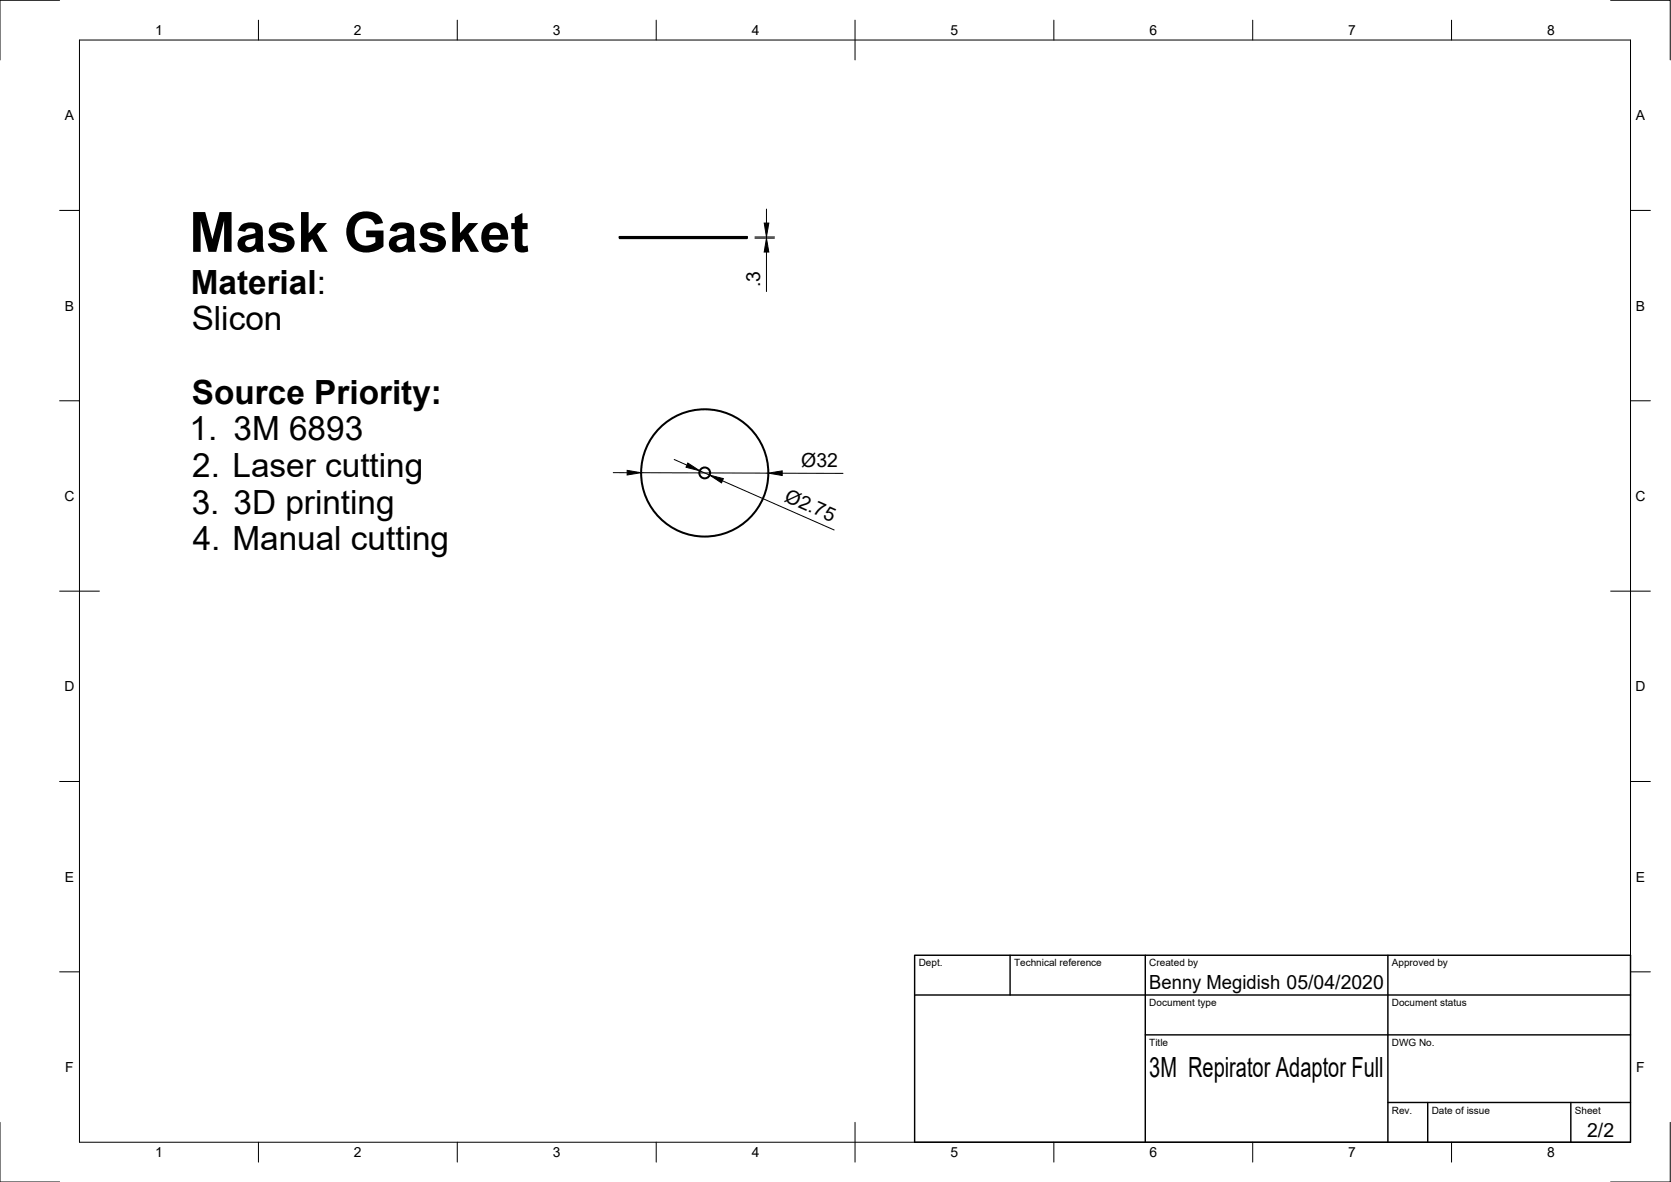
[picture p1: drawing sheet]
<svg xmlns="http://www.w3.org/2000/svg" width="420mm" height="297mm" viewBox="0 0 420 297" stroke-linecap="round" stroke-linejoin="round" font-family="sans-serif">
<!-- layer: Visible -->
<g fill="none" stroke="#000" stroke-width=".51">
<path d="M155.8 59.5h32v.3h-32z"/>
<circle cx="177.2" cy="118.8" r="1.37"/>
<circle cx="177.2" cy="118.8" r="16"/>
</g>
<!-- layer: Border -->
<g fill="none" stroke="#000" stroke-width=".25">
<path d="M15 .1h-15v15M20 10.1h390v276.9h-390zM65 5.1v5M115 5.1v5M165 5.1v5M215 5.1v10M265 5.1v5M315 5.1v5M365 5.1v5M405 .1h15v15M15 52.9h5M410 52.9h5"/>
<path d="M15 100.7h5M410 100.7h5M15 148.6h10M405 148.6h10M15 196.4h5M410 196.4h5M15 244.2h5M410 244.2h5M0 282.1v14.9h15M65 287v5M115 287v5M165 287v5"/>
<path d="M215 282.1v9.9M265 287v5M315 287v5M365 287v5M420 282.1v14.9h-15"/>
</g>
<!-- layer: TitleBlock -->
<path d="M230 240.1h180v46.9h-180zM230 250h180M254 240.1v9.9M288 240.1v46.9M349 240.1v46.9M288 260.1h122M349 277.1h61M359 277.1v9.9M395 277.1v9.9" fill="none" stroke="#000" stroke-width=".36"/>
<!-- layer: Dimensions -->
<path d="M189.8 59.5h4.9M189.8 59.8h4.9M192.7 52.5v3.6M192.7 59.5v.3M192.7 63.3v10M154.2 118.8h3.5M161.2 118.8l32 .1M169.5 115.5l3.2 1.4M175.9 118.3l2.6 1.1M196.7 118.9l15.3 .1M181.7 120.8l28 12.4" fill="none" stroke="#000" stroke-width=".25"/>
<path d="M192.2 56.1h1.1l-.6 3.4zM192.7 59.8l.6 3.5h-1.1zM157.7 118.2l3.5 .6-3.5 .6zM173 116.4l2.9 1.9-3.4-.9zM193.2 118.9l3.5-.6v1.2zM178.5 119.4l3.4 .9-.5 1.1z" fill="#000" stroke="#000" stroke-width=".25"/>
<text font-size="14" x="47.6" y="63.3">Mask Gasket</text>
<g font-size="8.4">
<text x="48" y="73.8">Material:</text>
<text x="48.2" y="83">Slicon</text>
<text x="48.3" y="101.5">Source Priority:</text>
<text x="47.6" y="110.7">1. 3M 6893</text>
<text x="48.3" y="119.9">2. Laser cutting</text>
<text x="48.2" y="129.1">3. 3D printing</text>
<text x="48.5" y="138.2">4. Manual cutting</text>
</g>
<text font-size="7" x="289" y="270.6">3M Repirator Adaptor Full</text>
<g font-size="4.9">
<text x="191.2" y="72.2" transform="rotate(-90 191.2 72.2)">.3</text>
<text x="201.5" y="117.3">Ø32</text>
<text x="197" y="125.8" transform="rotate(24 197 125.8)">Ø2.75</text>
<text x="289" y="248.5">Benny Megidish 05/04/2020</text>
<text x="399.1" y="285.7">2/2</text>
</g>
<g font-size="3.5">
<text x="39" y="8.8">1</text>
<text x="89" y="8.8">2</text>
<text x="139" y="8.8">3</text>
<text x="189" y="8.8">4</text>
<text x="239" y="8.8">5</text>
<text x="289" y="8.8">6</text>
<text x="339" y="8.8">7</text>
<text x="389" y="8.8">8</text>
<text x="16.3" y="30.2">A</text>
<text x="411.3" y="30.2">A</text>
<text x="16.3" y="78">B</text>
<text x="411.3" y="78">B</text>
<text x="16.2" y="125.9">C</text>
<text x="411.2" y="125.9">C</text>
<text x="16.2" y="173.7">D</text>
<text x="411.2" y="173.7">D</text>
<text x="16.3" y="221.6">E</text>
<text x="411.3" y="221.6">E</text>
<text x="16.4" y="269.4">F</text>
<text x="411.4" y="269.4">F</text>
<text x="39" y="290.8">1</text>
<text x="89" y="290.8">2</text>
<text x="139" y="290.8">3</text>
<text x="189" y="290.8">4</text>
<text x="239" y="290.8">5</text>
<text x="289" y="290.8">6</text>
<text x="339" y="290.8">7</text>
<text x="389" y="290.8">8</text>
</g>
<g font-size="2.5">
<text x="231" y="242.9">Dept.</text>
<text x="255" y="242.9">Technical reference</text>
<text x="289" y="242.9">Created by</text>
<text x="350" y="242.9">Approved by</text>
<text x="289" y="252.8">Document type</text>
<text x="350" y="252.8">Document status</text>
<text x="289" y="262.9">Title</text>
<text x="350" y="262.9">DWG No.</text>
<text x="350" y="279.9">Rev.</text>
<text x="360" y="279.9">Date of issue</text>
<text x="396" y="279.9">Sheet</text>
</g>
</svg>
